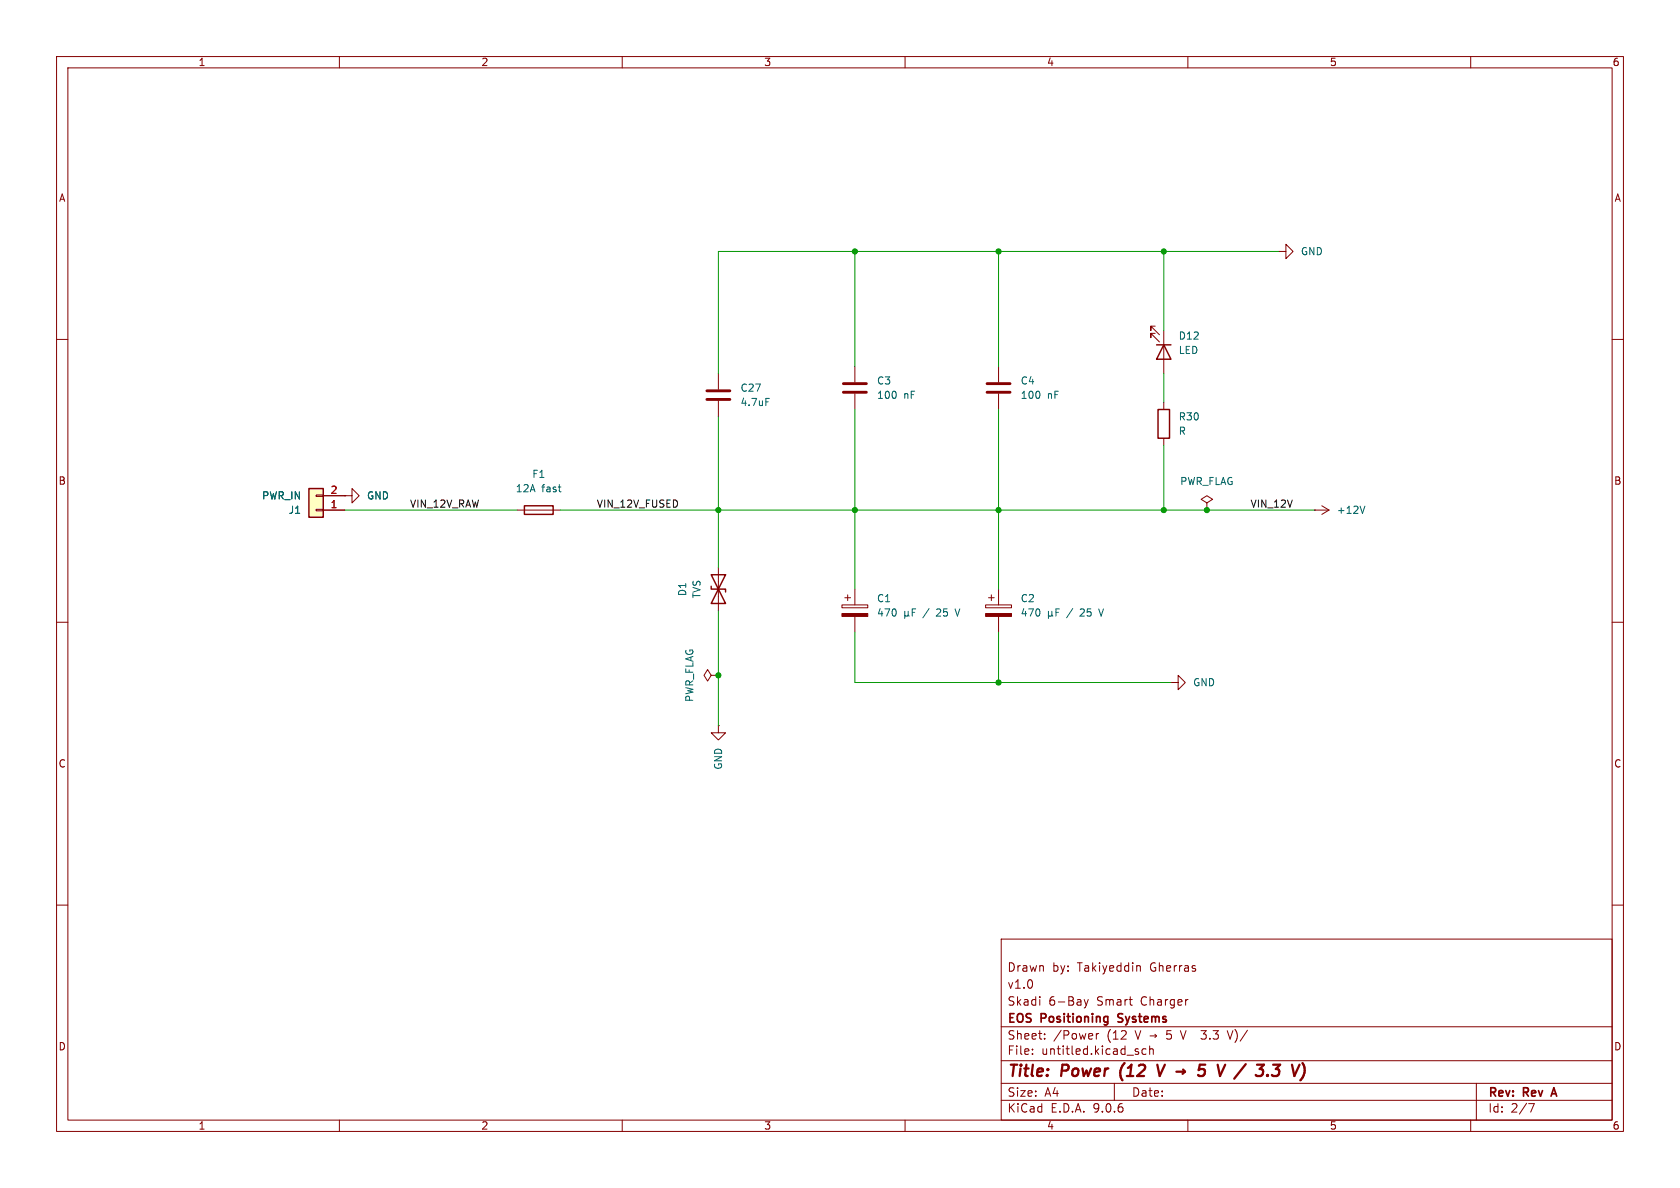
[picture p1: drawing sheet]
<svg xmlns="http://www.w3.org/2000/svg" width="297mm" height="210mm" viewBox="0 0 297 210" stroke-linecap="round" stroke-linejoin="round" font-family="sans-serif">
<g fill="none" stroke="#840000" stroke-width=".18">
<path d="M10 10h277v190h-277zM12 12h273v186h-273zM60 10v2M110 10v2M160 10v2M210 10v2M260 10v2M204.2 57.7h-.7v.7v-.7l1.5 1.5M204.2 58.9h-.7v.8v-.8l1.5 1.6M205.7 58.4v7.6M226.1 44.5h1.2v-1.3l1.3 1.3-1.3 1.2v-1.2M226.1 44.5h.1"/>
<path d="M10 60h2M176.5 64.8v2.8M176.5 69.6v2.8M205.7 71.1v1.3M205.7 77.5v1.2M285 60h2M91.4 90.2h7.7M213.4 88.9l1-.6-1-.7-1.1 .7 1.1 .6v1.3M213.4 90.2h.1M232.4 90.2h.1M232.4 90.2h2.5M233.7 89.4l1.2 .8"/>
<path d="M234.9 90.2l-1.2 .7M10 110h2M125.7 119.4l-.6-1-.6 1 .6 1 .6-1h1.3M127 119.4h.1M127 100.3v7.7M174.2 106.9h4.6v.5h-4.6zM174.8 105.7h1M175.3 105.2v1M176.5 104.1v2.8M176.5 109v2.8M285 110h2M127 128.3v1.2h1.3l-1.3 1.3-1.3-1.3h1.3"/>
<path d="M127 128.3h.1M207 120.7h1.3v-1.3l1.2 1.3-1.2 1.2v-1.2M207 120.7h.1M10 160h2M177 166h108v32h-108zM183.8 176.2v.1M191.7 176.7l.3 1M192 177.7l-.1 .4-.2 .1M192.4 176.7l-.4 1M201.2 170.7h.2l.2 .2v.8M285 160h2M60 198v2"/>
<path d="M110 198v2M160 198v2M177 194.5h108M177 191.5h108M177 187.5h108M177 181.5h108M182.5 186.3v.1M182.5 185.5v.1M184.7 183.6v.1M184.7 182.8v.1M193.8 182.7v1M194.2 182.7l-.2 .1-.2 .2"/>
<path d="M197 191.5v3M201.2 186v.3M202.6 185.5l-.4-.1-.3 .3v.4l.1 .2h.6M203.2 185.5l.3-.1 .3 .1 .1 .9M203.2 184.9v1.5M208.7 182.2l.5 1.5M210 198v2M212.3 182.2h.9M212.3 183.6l.2 .1h.5M217 182.2l.5 1.5M260 198v2M261 191.5v6.5"/>
<path d="M270.2 195.1h1l-.6 1.5"/>
</g>
<path d="M197.7 179.3v.5M197.6 180.6l.2 .1M274.3 193.4h.8M274.7 192.3l-.5 1.5" fill="none" stroke="#840000" stroke-width=".3"/>
<path d="M198.1 189.3v1.1M204.6 188.2l.4 2 .9-2M220.2 188.1l-2 2.6M225.1 188.2h1.2l-.7 .8 .4 .1 .2 .3-.1 .4-.4 .4M230.3 187.9v.1" fill="none" stroke="#840000" stroke-width=".4"/>
<path d="M174.5 67.8h4.1M174.5 69.3h4.1" fill="none" stroke="#840000" stroke-width=".51"/>
<path d="M174.2 108.5h4.6v.5h-4.6z" fill="#840000" stroke="#840000" stroke-width=".18"/>
<path d="M241.3 89.5l-.4 1.2M185.3 108.1v1.2M185.3 108.7l.2 .2h.3l.2-.2M186 108.7l.1 .2M186 108.1v.6M186.7 108.2h.4M187.3 107.6h-.6v1.3M191 107.8l.5-.2 .2 .4-.8 .9h.8M192.8 107.6h-.6v.6l.2-.1 .4 .1 .1 .2-.1 .4-.1 .1-.5-.1M194.2 107.6l.5 1.3" fill="none" stroke="#006464" stroke-width=".18"/>
<path d="M204.5 61h2.5M204.7 72.4h2.1v5.1h-2.1zM205.7 61l1.3 2.5h-2.5zM92.7 89.4h5.1v1.5h-5.1zM125.7 101.6l2.6 5.1h-2.6l2.6-5.1zM125.7 103.6v.5h2.6v.5" fill="none" stroke="#840000" stroke-width=".25"/>
<path d="M54.6 86.4h2.5v5h-2.5z" fill="#ffffc2"/>
<path d="M54.6 86.4h2.5v5h-2.5z" fill="none" stroke="#840000" stroke-width=".25"/>
<g fill="none" stroke="#840000" stroke-width=".18">
<path d="M127 66v2.8M127 70.9v2.8M151.1 64.8v2.8M151.1 69.6v2.8M55.9 90h1.2v.3h-1.2zM55.9 87.5h1.2v.3h-1.2zM57.1 90.2h3.9M57.1 87.6h3.9M61 87.6h1.2v-1.2l1.3 1.2-1.3 1.3v-1.3M61 87.6h.1M148.8 106.9h4.6v.5h-4.6zM149.4 105.7h1"/>
<path d="M149.9 105.2v1M151.1 104.1v2.8M151.1 109v2.8"/>
</g>
<path d="M125 69.1h4M125 70.6h4M149.1 67.8h4.1M149.1 69.3h4.1" fill="none" stroke="#840000" stroke-width=".51"/>
<path d="M148.8 108.5h4.6v.5h-4.6z" fill="#840000" stroke="#840000" stroke-width=".18"/>
<path d="M135.4 70.4h.6M159.9 108.1v1.2M159.9 108.7l.2 .2h.3l.2-.2M160.6 108.7l.1 .2M160.6 108.1v.6M161.3 108.2h.4M161.9 107.6h-.6v1.3M165.6 107.8l.5-.2 .2 .4-.8 .9h.8M167.4 107.6h-.6v.6l.2-.1 .4 .1 .1 .2-.1 .4-.1 .1-.5-.1M168.8 107.6l.5 1.3" fill="none" stroke="#006464" stroke-width=".18"/>
<g fill="none" stroke="#009600" stroke-width=".18">
<path d="M151.1 44.5v20.3M176.5 44.5v20.3M205.7 44.5v13.9M226.1 44.5h-99.1v21.5M127 73.7v26.6M151.1 72.4v31.7M176.5 72.4v31.7M205.7 66v5.1M205.7 78.7v11.5M61 90.2h30.4M99.1 90.2h133.3M127 108v20.3"/>
<path d="M151.1 111.8v8.9h55.9M176.5 111.8v8.9"/>
</g>
<g fill="#009600" stroke="#009600" stroke-width=".18">
<circle cx="176.5" cy="90.2" r=".46"/>
<circle cx="205.7" cy="90.2" r=".46"/>
<circle cx="176.5" cy="44.5" r=".46"/>
<circle cx="205.7" cy="44.5" r=".46"/>
<circle cx="213.4" cy="90.2" r=".46"/>
<circle cx="127" cy="90.2" r=".46"/>
<circle cx="127" cy="119.4" r=".46"/>
<circle cx="151.1" cy="90.2" r=".46"/>
<circle cx="176.5" cy="120.7" r=".46"/>
<circle cx="151.1" cy="44.5" r=".46"/>
</g>
<g font-size="2.8" fill="#840000">
<text x="178" y="190.9">Title:</text>
<text x="187.7" y="190.9">Power</text>
<text x="198.8" y="190.9">(12</text>
<text x="206.3" y="190.9">V þÿ!’5</text>
<text x="219.4" y="190.9">V /</text>
<text x="227.8" y="190.9">3.3</text>
</g>
<g font-size="2.1" fill="#840000">
<text x="178" y="172">Drawn</text>
<text x="186" y="172">by:</text>
<text x="190.5" y="172">Takiyeddin</text>
<text x="203.5" y="172">Gherras</text>
<text x="178" y="178">Skadi</text>
<text x="178" y="175">v1.0</text>
<text x="185.4" y="178">6-Bay</text>
<text x="194" y="178">Smart</text>
<text x="201.8" y="178">Charger</text>
<text x="178" y="184">Sheet:</text>
<text x="178" y="181.2">EOS</text>
<text x="184.1" y="181.2">Positioning</text>
<text x="186.2" y="184">/Power</text>
<text x="195.7" y="184">(12</text>
<text x="198.3" y="181.2">Systems</text>
<text x="200.9" y="184">V þÿ!’5</text>
<text x="209.4" y="184">V</text>
<text x="213.3" y="184">3.3</text>
<text x="218.1" y="184">V)/</text>
<text x="178" y="186.7">File:</text>
<text x="184.1" y="186.7">untitled.kicad_sch</text>
<text x="178" y="196.9">KiCad</text>
<text x="178" y="194.1">Size:</text>
<text x="184.7" y="194.1">A4</text>
<text x="185.7" y="196.9">E.D.A.</text>
<text x="193.3" y="196.9">9.0.6</text>
<text x="200" y="194.1">Date:</text>
<text x="263" y="194.3">Rev:</text>
<text x="263" y="196.9">Id:</text>
<text x="267.1" y="196.9">2/7</text>
<text x="269.4" y="194.3">Rev</text>
<text x="275.1" y="194.3">A</text>
</g>
<g font-size="1.8" fill="#840000">
<text x="35" y="11.9">1</text>
<text x="85" y="11.9">2</text>
<text x="135" y="11.9">3</text>
<text x="185" y="11.9">4</text>
<text x="235" y="11.9">5</text>
<text x="285" y="11.9">6</text>
<text x="10.3" y="35.9">A</text>
<text x="285.3" y="35.9">A</text>
<text x="10.3" y="85.9">B</text>
<text x="285.3" y="85.9">B</text>
<text x="10.3" y="135.9">C</text>
<text x="285.3" y="135.9">C</text>
<text x="10.3" y="185.9">D</text>
<text x="285.3" y="185.9">D</text>
<text x="35" y="199.9">1</text>
<text x="85" y="199.9">2</text>
<text x="135" y="199.9">3</text>
<text x="185" y="199.9">4</text>
<text x="235" y="199.9">5</text>
<text x="285" y="199.9">6</text>
</g>
<g font-size="1.8" fill="#006464">
<text x="229.9" y="45.3">GND</text>
<text x="208.3" y="62.8">LED</text>
<text x="208.3" y="60.2">D12</text>
<text x="130.8" y="69.4">C27</text>
<text x="130.8" y="72">4.7uF</text>
<text x="154.9" y="68.2">C3</text>
<text x="154.9" y="70.7">100</text>
<text x="159.7" y="70.7">nF</text>
<text x="180.3" y="68.2">C4</text>
<text x="180.3" y="70.7">100</text>
<text x="185.1" y="70.7">nF</text>
<text x="208.3" y="74.5">R30</text>
<text x="208.3" y="77.1">R</text>
<text x="46.2" y="88.5">PWR_IN</text>
<text x="64.8" y="88.5">GND</text>
<text x="91.1" y="87.2">12A</text>
<text x="94" y="84.7">F1</text>
<text x="95.8" y="87.2">fast</text>
<text x="208.5" y="86">PWR_FLAG</text>
<text x="50.9" y="91">J1</text>
<text x="236.2" y="91">+12V</text>
<text x="121.5" y="105.5" transform="rotate(-90 121.5 105.5)">D1</text>
<text x="124.1" y="105.9" transform="rotate(-90 124.1 105.9)">TVS</text>
<text x="154.9" y="106.7">C1</text>
<text x="180.3" y="106.7">C2</text>
<text x="154.9" y="109.2">470</text>
<text x="163.3" y="109.2">/</text>
<text x="169.4" y="109.2">V</text>
<text x="180.3" y="109.2">470</text>
<text x="188.7" y="109.2">/</text>
<text x="194.8" y="109.2">V</text>
<text x="122.8" y="124.2" transform="rotate(-90 122.8 124.2)">PWR_FLAG</text>
<text x="210.8" y="121.5">GND</text>
<text x="127.9" y="136.2" transform="rotate(-90 127.9 136.2)">GND</text>
</g>
<g font-size="1.8" fill="#a90000">
<text x="58.3" y="89.9">1</text>
<text x="58.3" y="87.4">2</text>
</g>
<g font-size="1.8" fill="#0f0f0f">
<text x="72.4" y="89.8">VIN_12V_RAW</text>
<text x="105.4" y="89.8">VIN_12V_FUSED</text>
<text x="221" y="89.8">VIN_12V</text>
</g>
</svg>
